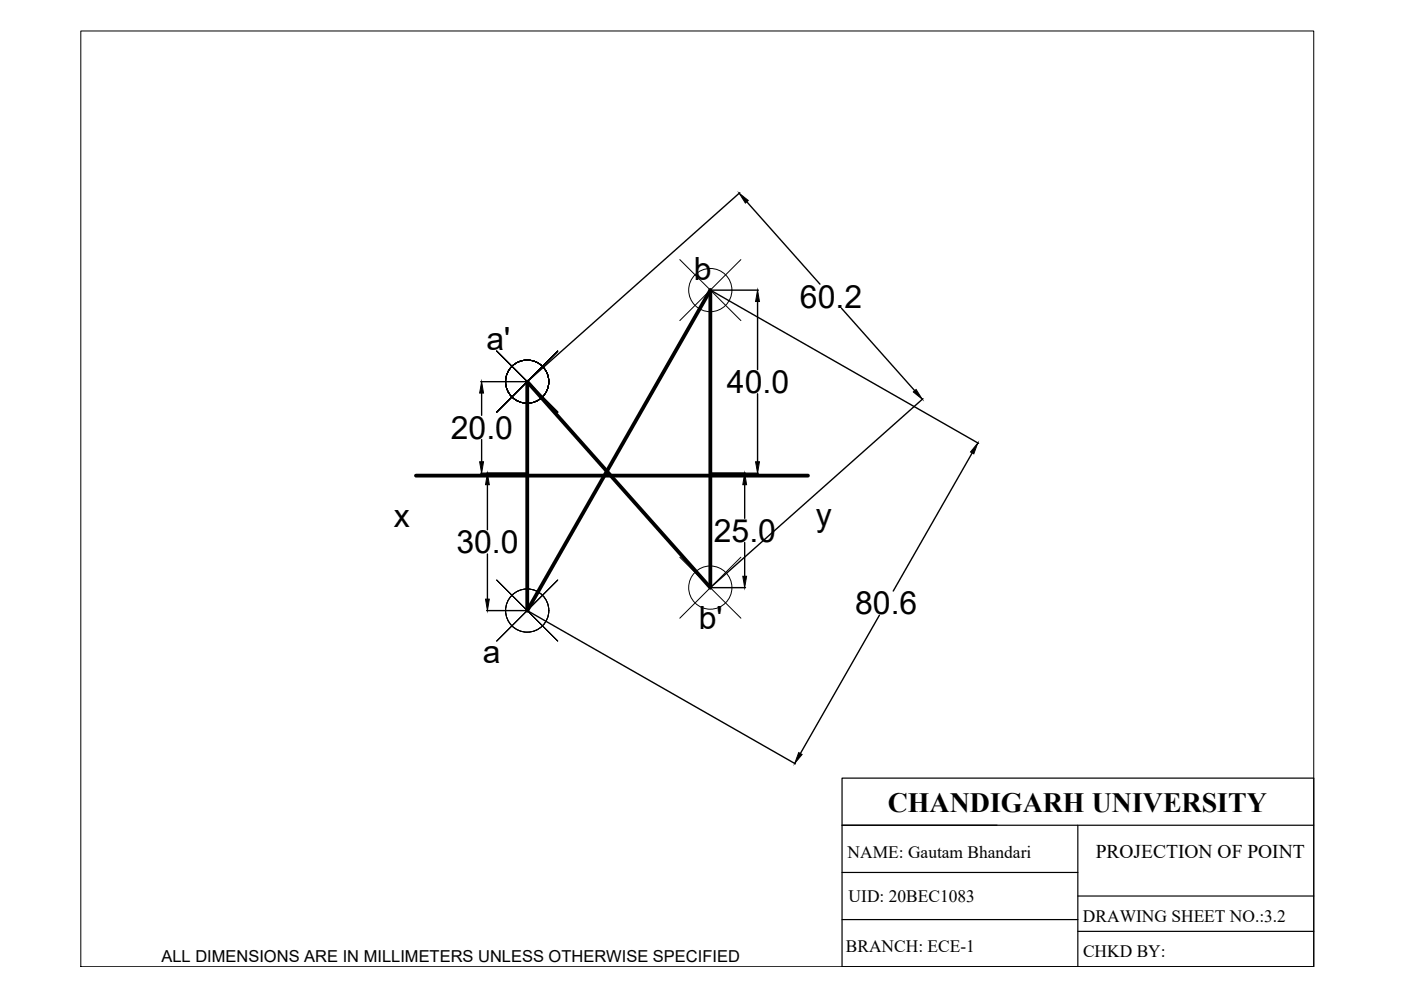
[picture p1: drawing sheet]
<svg xmlns="http://www.w3.org/2000/svg" width="297mm" height="210mm" viewBox="0 0 297 210" stroke-linecap="round" stroke-linejoin="round" font-family="sans-serif">
<!-- layer: thick continuous -->
<path d="M111.8 80.9v48.6l38.8-68v63.1zM88.2 100.8h83.1" fill="none" stroke="#000" stroke-width=".8"/>
<g fill="none" stroke="#000" stroke-width=".3">
<path d="M156.9 40.9l-45.1 40M158.3 42.8l15.5 17.4M160.6 63.9v14.5M160.8 61.5h-10.1l56.8 32.5M178.4 65.4l15.5 17.4M101.9 80.9h9.8M102.1 83.3v4.8M102.1 93.2v4.7M160.6 83.5v14.4M195.7 84.5l-45 40.1M206.1 96l-16.7 29.3M101.9 100.3h9.8"/>
<path d="M103.3 102.8v9.5M103.3 117.5v9.5M150.7 100.3h10.1M157.9 102.8v7.1M157.9 115v7.2M103.2 129.5h8.5M111.8 129.5l56.8 32.5M150.7 124.6h7.4M186.4 130.5l-16.7 29.3"/>
</g>
<path d="M156.7 41l2 1.5-.7 .6zM160.6 61.5l.4 2.4h-.8zM101.7 97.9h.8l-.4 2.4zM102.1 80.9l.4 2.4h-.8zM160.2 97.9h.8l-.4 2.4zM193.6 83.1l.6-.5 1.3 2.1zM207.3 93.9l-.8 2.3-.7-.4zM103.3 100.3l.4 2.5h-.8zM157.9 100.3l.4 2.5h-.8zM102.9 127h.8l-.4 2.5zM157.5 122.2h.8l-.4 2.4zM169.3 159.6l.8 .4-1.6 1.9z" fill="#000" stroke="#000" stroke-width=".21"/>
<g fill="none" stroke="#000" stroke-width=".21">
<path d="M17.1 6.6h261.4v198.4h-261.4zM144.1 55l13 13M157.1 55l-13 13M105.3 74.5l12.9 12.9M118.2 74.5l-12.9 12.9M144.1 118.1l13 13M157.1 118.1l-13 13M105.3 123l12.9 12.9M118.2 123l-12.9 12.9"/>
<circle cx="150.6" cy="61.5" r="4.6"/>
<circle cx="111.8" cy="80.9" r="4.6"/>
<circle cx="111.8" cy="129.5" r="4.6"/>
<circle cx="150.6" cy="124.6" r="4.6"/>
</g>
<!-- layer: 0 -->
<path d="M178.5 165h100v40h-100zM178.5 175h100M228.5 175v30M178.5 195h50M178.5 185h50M228.5 190h50M228.5 197.5h50" fill="none" stroke="#000" stroke-width=".25"/>
<g font-size="6.8">
<text x="147.1" y="59.4">b</text>
<text x="169.6" y="65.2">60.2</text>
<text x="103.2" y="74.2">a'</text>
<text x="154.1" y="83.3">40.0</text>
<text x="95.6" y="93">20.0</text>
<text x="83.5" y="111.7">x</text>
<text x="173" y="111.6">y</text>
<text x="96.8" y="117.3">30.0</text>
<text x="151.3" y="114.9">25.0</text>
<text x="181.3" y="130.3">80.6</text>
<text x="148.2" y="133.4">b'</text>
<text x="102.4" y="140.6">a</text>
</g>
<text font-size="5.9" x="188.2" y="172.2">CHANDIGARH UNIVERSITY</text>
<text font-size="4.1" x="232.3" y="182">PROJECTION OF POINT</text>
<g font-size="3.7">
<text x="179.7" y="182">NAME: Gautam Bhandari</text>
<text x="179.9" y="191.2">UID: 20BEC1083</text>
<text x="229.6" y="195.4">DRAWING SHEET NO.:3.2</text>
<text x="179.3" y="201.8">BRANCH: ECE-1</text>
<text x="229.6" y="202.8">CHKD BY:</text>
</g>
<text font-size="3.5" x="34.2" y="203.9">ALL DIMENSIONS ARE IN MILLIMETERS UNLESS OTHERWISE SPECIFIED</text>
</svg>
